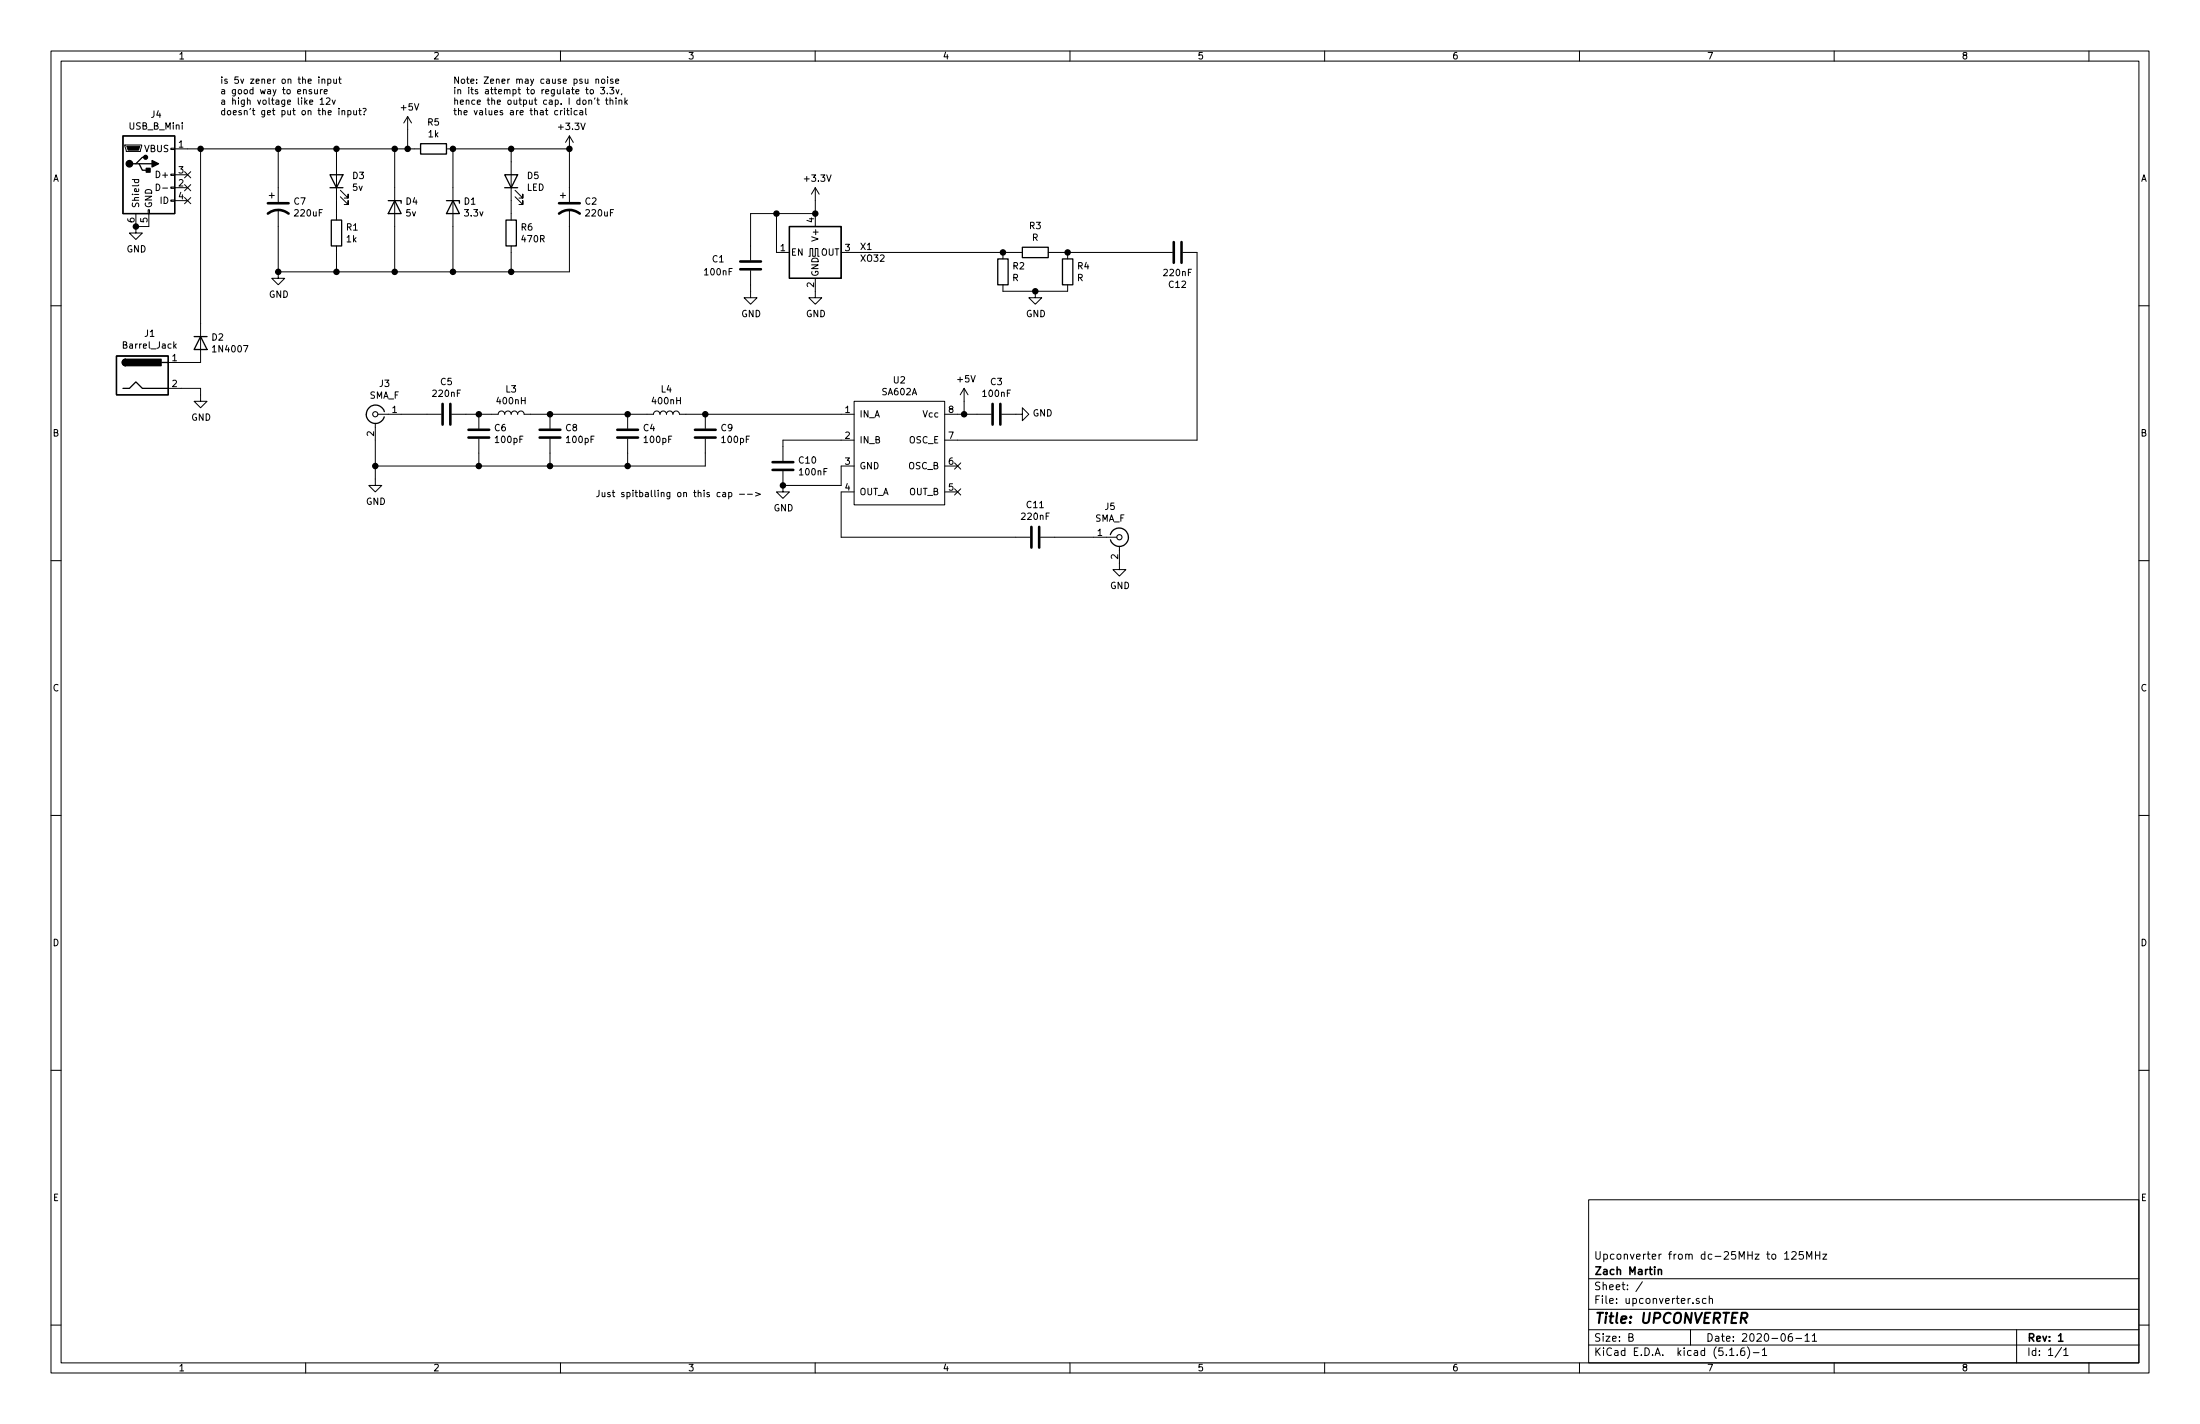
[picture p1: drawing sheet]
EESchema Schematic File Version 4
EELAYER 30 0
EELAYER END
$Descr B 17000 11000
encoding utf-8
Sheet 1 1
Title "UPCONVERTER"
Date "2020-06-11"
Rev "1"
Comp "Zach Martin"
Comment1 "Upconverter from dc-25MHz to 125MHz"
Comment2 ""
Comment3 ""
Comment4 ""
$EndDescr
$Comp
L Connector:USB_B_Mini J4
U 1 1
P 1150 1350
F 0 "J4" H 1207 1817 50  0000 C CNN
F 1 "USB_B_Mini" H 1207 1726 50  0000 C CNN
F 2 "Connector_USB:USB_Mini-B_Wuerth_65100516121_Horizontal" H 1300 1300 50  0001 C CNN
F 3 "~" H 1300 1300 50  0001 C CNN
	1    1150 1350
	1    0    0    -1  
$EndComp
$Comp
L power:GND #PWR0102
U 1 1
P 1050 1750
F 0 "#PWR0102" H 1050 1500 50  0001 C CNN
F 1 "GND" H 1055 1577 50  0000 C CNN
F 2 "" H 1050 1750 50  0001 C CNN
F 3 "" H 1050 1750 50  0001 C CNN
	1    1050 1750
	1    0    0    -1  
$EndComp
Wire Wire Line
	1150 1750 1050 1750
Connection ~ 1050 1750
NoConn ~ 1450 1350
NoConn ~ 1450 1450
NoConn ~ 1450 1550
$Comp
L Device:CP1 C7
U 1 1
P 2150 1600
F 0 "C7" H 2265 1646 50  0000 L CNN
F 1 "220uF" H 2265 1555 50  0000 L CNN
F 2 "Capacitor_THT:CP_Radial_D10.0mm_P5.00mm" H 2150 1600 50  0001 C CNN
F 3 "~" H 2150 1600 50  0001 C CNN
	1    2150 1600
	1    0    0    -1  
$EndComp
$Comp
L upconverter-rescue:SA602A-ZAM-custom U2
U 1 1
P 6950 3500
F 0 "U2" H 6950 4065 50  0000 C CNN
F 1 "SA602A" H 6950 3974 50  0000 C CNN
F 2 "Package_SO:SO-8_3.9x4.9mm_P1.27mm" H 6950 4100 50  0001 C CNN
F 3 "" H 6950 4100 50  0001 C CNN
	1    6950 3500
	1    0    0    -1  
$EndComp
$Comp
L power:GND #PWR0105
U 1 1
P 2900 3700
F 0 "#PWR0105" H 2900 3450 50  0001 C CNN
F 1 "GND" H 2905 3527 50  0000 C CNN
F 2 "" H 2900 3700 50  0001 C CNN
F 3 "" H 2900 3700 50  0001 C CNN
	1    2900 3700
	1    0    0    -1  
$EndComp
$Comp
L Device:C C6
U 1 1
P 3700 3350
F 0 "C6" H 3815 3396 50  0000 L CNN
F 1 "100pF" H 3815 3305 50  0000 L CNN
F 2 "Capacitor_THT:C_Disc_D3.0mm_W2.0mm_P2.50mm" H 3738 3200 50  0001 C CNN
F 3 "~" H 3700 3350 50  0001 C CNN
	1    3700 3350
	1    0    0    -1  
$EndComp
Wire Wire Line
	3600 3200 3700 3200
$Comp
L Device:L L3
U 1 1
P 3950 3200
F 0 "L3" V 4140 3200 50  0000 C CNN
F 1 "400nH" V 4049 3200 50  0000 C CNN
F 2 "Inductor_THT:L_Axial_L12.8mm_D5.8mm_P25.40mm_Horizontal_Fastron_HBCC" H 3950 3200 50  0001 C CNN
F 3 "~" H 3950 3200 50  0001 C CNN
	1    3950 3200
	0    -1   -1   0   
$EndComp
Wire Wire Line
	3700 3200 3800 3200
Connection ~ 3700 3200
$Comp
L Device:C C9
U 1 1
P 5450 3350
F 0 "C9" H 5565 3396 50  0000 L CNN
F 1 "100pF" H 5565 3305 50  0000 L CNN
F 2 "Capacitor_THT:C_Disc_D3.0mm_W2.0mm_P2.50mm" H 5488 3200 50  0001 C CNN
F 3 "~" H 5450 3350 50  0001 C CNN
	1    5450 3350
	1    0    0    -1  
$EndComp
$Comp
L Device:L L4
U 1 1
P 5150 3200
F 0 "L4" V 5340 3200 50  0000 C CNN
F 1 "400nH" V 5249 3200 50  0000 C CNN
F 2 "Inductor_THT:L_Axial_L12.8mm_D5.8mm_P25.40mm_Horizontal_Fastron_HBCC" H 5150 3200 50  0001 C CNN
F 3 "~" H 5150 3200 50  0001 C CNN
	1    5150 3200
	0    -1   -1   0   
$EndComp
Wire Wire Line
	4100 3200 4250 3200
$Comp
L Device:C C8
U 1 1
P 4250 3350
F 0 "C8" H 4365 3396 50  0000 L CNN
F 1 "100pF" H 4365 3305 50  0000 L CNN
F 2 "Capacitor_THT:C_Disc_D3.0mm_W2.0mm_P2.50mm" H 4288 3200 50  0001 C CNN
F 3 "~" H 4250 3350 50  0001 C CNN
	1    4250 3350
	1    0    0    -1  
$EndComp
Connection ~ 4250 3200
Wire Wire Line
	4250 3200 4850 3200
Wire Wire Line
	5300 3200 5450 3200
Wire Wire Line
	5450 3600 5450 3500
Wire Wire Line
	3700 3500 3700 3600
Connection ~ 3700 3600
Wire Wire Line
	3700 3600 4250 3600
Wire Wire Line
	4250 3500 4250 3600
Connection ~ 4250 3600
Wire Wire Line
	4250 3600 4850 3600
$Comp
L Device:C C5
U 1 1
P 3450 3200
F 0 "C5" V 3198 3200 50  0000 C CNN
F 1 "220nF" V 3289 3200 50  0000 C CNN
F 2 "Capacitor_THT:C_Disc_D7.5mm_W4.4mm_P5.00mm" H 3488 3050 50  0001 C CNN
F 3 "~" H 3450 3200 50  0001 C CNN
	1    3450 3200
	0    1    1    0   
$EndComp
Wire Wire Line
	2900 3600 3700 3600
Wire Wire Line
	2900 3600 2900 3700
$Comp
L Connector:Conn_Coaxial J3
U 1 1
P 2900 3200
F 0 "J3" H 2828 3438 50  0000 C CNN
F 1 "SMA_F" H 2828 3347 50  0000 C CNN
F 2 "Connector_Coaxial:SMA_Amphenol_901-144_Vertical" H 2900 3200 50  0001 C CNN
F 3 " ~" H 2900 3200 50  0001 C CNN
	1    2900 3200
	-1   0    0    -1  
$EndComp
Wire Wire Line
	3300 3200 3100 3200
Wire Wire Line
	2900 3400 2900 3600
Connection ~ 2900 3600
$Comp
L Connector:Conn_Coaxial J5
U 1 1
P 8650 4150
F 0 "J5" H 8578 4388 50  0000 C CNN
F 1 "SMA_F" H 8578 4297 50  0000 C CNN
F 2 "Connector_Coaxial:SMA_Amphenol_901-144_Vertical" H 8650 4150 50  0001 C CNN
F 3 " ~" H 8650 4150 50  0001 C CNN
	1    8650 4150
	1    0    0    -1  
$EndComp
$Comp
L power:GND #PWR0106
U 1 1
P 8650 4350
F 0 "#PWR0106" H 8650 4100 50  0001 C CNN
F 1 "GND" H 8655 4177 50  0000 C CNN
F 2 "" H 8650 4350 50  0001 C CNN
F 3 "" H 8650 4350 50  0001 C CNN
	1    8650 4350
	1    0    0    -1  
$EndComp
$Comp
L Device:C C11
U 1 1
P 8000 4150
F 0 "C11" V 7748 4150 50  0000 C CNN
F 1 "220nF" V 7839 4150 50  0000 C CNN
F 2 "Capacitor_THT:C_Disc_D7.5mm_W4.4mm_P5.00mm" H 8038 4000 50  0001 C CNN
F 3 "~" H 8000 4150 50  0001 C CNN
	1    8000 4150
	0    1    1    0   
$EndComp
Wire Wire Line
	8450 4150 8150 4150
Wire Wire Line
	6500 3800 6500 4150
Wire Wire Line
	6500 4150 7850 4150
Connection ~ 5450 3200
$Comp
L Device:C C10
U 1 1
P 6050 3600
F 0 "C10" H 6165 3646 50  0000 L CNN
F 1 "100nF" H 6165 3555 50  0000 L CNN
F 2 "Capacitor_THT:C_Disc_D6.0mm_W2.5mm_P5.00mm" H 6088 3450 50  0001 C CNN
F 3 "~" H 6050 3600 50  0001 C CNN
	1    6050 3600
	1    0    0    -1  
$EndComp
Wire Wire Line
	5450 3200 6500 3200
Wire Wire Line
	6050 3450 6050 3400
Wire Wire Line
	6050 3400 6500 3400
$Comp
L power:GND #PWR0107
U 1 1
P 6050 3750
F 0 "#PWR0107" H 6050 3500 50  0001 C CNN
F 1 "GND" H 6055 3577 50  0000 C CNN
F 2 "" H 6050 3750 50  0001 C CNN
F 3 "" H 6050 3750 50  0001 C CNN
	1    6050 3750
	1    0    0    -1  
$EndComp
Wire Wire Line
	6500 3750 6050 3750
Wire Wire Line
	6500 3600 6500 3750
Connection ~ 6050 3750
Wire Wire Line
	7450 3200 7400 3200
Wire Wire Line
	7450 3100 7450 3200
$Comp
L Oscillator:XO32 X1
U 1 1
P 6300 1950
F 0 "X1" H 6644 1996 50  0000 L CNN
F 1 "XO32" H 6644 1905 50  0000 L CNN
F 2 "Oscillator:Oscillator_SMD_EuroQuartz_XO32-4Pin_3.2x2.5mm" H 7000 1600 50  0001 C CNN
F 3 "http://cdn-reichelt.de/documents/datenblatt/B400/XO32.pdf" H 6200 1950 50  0001 C CNN
	1    6300 1950
	1    0    0    -1  
$EndComp
$Comp
L power:GND #PWR0108
U 1 1
P 6300 2250
F 0 "#PWR0108" H 6300 2000 50  0001 C CNN
F 1 "GND" H 6305 2077 50  0000 C CNN
F 2 "" H 6300 2250 50  0001 C CNN
F 3 "" H 6300 2250 50  0001 C CNN
	1    6300 2250
	1    0    0    -1  
$EndComp
Wire Wire Line
	6300 1550 6300 1650
$Comp
L power:+5V #PWR0109
U 1 1
P 7450 3100
F 0 "#PWR0109" H 7450 2950 50  0001 C CNN
F 1 "+5V" H 7465 3273 50  0000 C CNN
F 2 "" H 7450 3100 50  0001 C CNN
F 3 "" H 7450 3100 50  0001 C CNN
	1    7450 3100
	1    0    0    -1  
$EndComp
$Comp
L power:+3.3V #PWR0110
U 1 1
P 6300 1550
F 0 "#PWR0110" H 6300 1400 50  0001 C CNN
F 1 "+3.3V" H 6315 1723 50  0000 C CNN
F 2 "" H 6300 1550 50  0001 C CNN
F 3 "" H 6300 1550 50  0001 C CNN
	1    6300 1550
	1    0    0    -1  
$EndComp
Wire Wire Line
	6300 1650 6000 1650
Wire Wire Line
	6000 1650 6000 1950
Connection ~ 6300 1650
$Comp
L Device:C C12
U 1 1
P 9100 1950
F 0 "C12" V 8848 1950 50  0000 C CNN
F 1 "220nF" V 8939 1950 50  0000 C CNN
F 2 "Capacitor_THT:C_Disc_D7.5mm_W4.4mm_P5.00mm" H 9138 1800 50  0001 C CNN
F 3 "~" H 9100 1950 50  0001 C CNN
	1    9100 1950
	0    -1   -1   0   
$EndComp
Wire Wire Line
	6600 1950 7750 1950
$Comp
L power:+5V #PWR0111
U 1 1
P 3150 1000
F 0 "#PWR0111" H 3150 850 50  0001 C CNN
F 1 "+5V" H 3165 1173 50  0000 C CNN
F 2 "" H 3150 1000 50  0001 C CNN
F 3 "" H 3150 1000 50  0001 C CNN
	1    3150 1000
	1    0    0    -1  
$EndComp
$Comp
L Device:D_Zener D1
U 1 1
P 3500 1600
F 0 "D1" V 3454 1680 50  0000 L CNN
F 1 "3.3v" V 3545 1680 50  0000 L CNN
F 2 "Diode_THT:D_5KPW_P7.62mm_Vertical_AnodeUp" H 3500 1600 50  0001 C CNN
F 3 "~" H 3500 1600 50  0001 C CNN
	1    3500 1600
	0    1    1    0   
$EndComp
$Comp
L power:+3.3V #PWR0113
U 1 1
P 4400 1150
F 0 "#PWR0113" H 4400 1000 50  0001 C CNN
F 1 "+3.3V" H 4415 1323 50  0000 C CNN
F 2 "" H 4400 1150 50  0001 C CNN
F 3 "" H 4400 1150 50  0001 C CNN
	1    4400 1150
	1    0    0    -1  
$EndComp
Wire Wire Line
	7400 3400 9250 3400
Wire Wire Line
	9250 3400 9250 1950
$Comp
L Device:R R2
U 1 1
P 7750 2100
F 0 "R2" H 7820 2146 50  0000 L CNN
F 1 "R" H 7820 2055 50  0000 L CNN
F 2 "Resistor_THT:R_Axial_DIN0207_L6.3mm_D2.5mm_P10.16mm_Horizontal" V 7680 2100 50  0001 C CNN
F 3 "~" H 7750 2100 50  0001 C CNN
	1    7750 2100
	1    0    0    -1  
$EndComp
$Comp
L Device:R R3
U 1 1
P 8000 1950
F 0 "R3" V 7793 1950 50  0000 C CNN
F 1 "R" V 7884 1950 50  0000 C CNN
F 2 "Resistor_THT:R_Axial_DIN0207_L6.3mm_D2.5mm_P10.16mm_Horizontal" V 7930 1950 50  0001 C CNN
F 3 "~" H 8000 1950 50  0001 C CNN
	1    8000 1950
	0    1    1    0   
$EndComp
$Comp
L Device:R R4
U 1 1
P 8250 2100
F 0 "R4" H 8320 2146 50  0000 L CNN
F 1 "R" H 8320 2055 50  0000 L CNN
F 2 "Resistor_THT:R_Axial_DIN0207_L6.3mm_D2.5mm_P10.16mm_Horizontal" V 8180 2100 50  0001 C CNN
F 3 "~" H 8250 2100 50  0001 C CNN
	1    8250 2100
	1    0    0    -1  
$EndComp
Wire Wire Line
	7750 1950 7850 1950
Wire Wire Line
	8150 1950 8250 1950
Connection ~ 7750 1950
Connection ~ 8250 1950
Wire Wire Line
	8250 1950 8950 1950
Wire Wire Line
	7750 2250 8000 2250
$Comp
L power:GND #PWR0114
U 1 1
P 8000 2250
F 0 "#PWR0114" H 8000 2000 50  0001 C CNN
F 1 "GND" H 8005 2077 50  0000 C CNN
F 2 "" H 8000 2250 50  0001 C CNN
F 3 "" H 8000 2250 50  0001 C CNN
	1    8000 2250
	1    0    0    -1  
$EndComp
Connection ~ 8000 2250
Wire Wire Line
	8000 2250 8250 2250
NoConn ~ 7400 3600
NoConn ~ 7400 3800
$Comp
L Device:R R1
U 1 1
P 2600 1800
F 0 "R1" H 2670 1846 50  0000 L CNN
F 1 "1k" H 2670 1755 50  0000 L CNN
F 2 "Resistor_THT:R_Axial_DIN0207_L6.3mm_D2.5mm_P10.16mm_Horizontal" V 2530 1800 50  0001 C CNN
F 3 "~" H 2600 1800 50  0001 C CNN
	1    2600 1800
	1    0    0    -1  
$EndComp
$Comp
L Device:LED D3
U 1 1
P 2600 1400
F 0 "D3" V 2639 1282 50  0000 R CNN
F 1 "5v" V 2548 1282 50  0000 R CNN
F 2 "LED_THT:LED_D5.0mm" H 2600 1400 50  0001 C CNN
F 3 "~" H 2600 1400 50  0001 C CNN
	1    2600 1400
	0    -1   -1   0   
$EndComp
$Comp
L Device:CP1 C2
U 1 1
P 4400 1600
F 0 "C2" H 4515 1646 50  0000 L CNN
F 1 "220uF" H 4515 1555 50  0000 L CNN
F 2 "Capacitor_THT:CP_Radial_D10.0mm_P5.00mm" H 4400 1600 50  0001 C CNN
F 3 "~" H 4400 1600 50  0001 C CNN
	1    4400 1600
	1    0    0    -1  
$EndComp
Text Notes 3500 900  0    50   ~ 0
Note: Zener may cause psu noise\nin its attempt to regulate to 3.3v, \nhence the output cap. I don't think\nthe values are that critical
$Comp
L Connector:Barrel_Jack J1
U 1 1
P 1100 2900
F 0 "J1" H 1157 3225 50  0000 C CNN
F 1 "Barrel_Jack" H 1157 3134 50  0000 C CNN
F 2 "Connector_BarrelJack:BarrelJack_CUI_PJ-102AH_Horizontal" H 1150 2860 50  0001 C CNN
F 3 "~" H 1150 2860 50  0001 C CNN
	1    1100 2900
	1    0    0    -1  
$EndComp
$Comp
L Device:D_Zener D4
U 1 1
P 3050 1600
F 0 "D4" V 3004 1680 50  0000 L CNN
F 1 "5v" V 3095 1680 50  0000 L CNN
F 2 "Diode_THT:D_5KPW_P7.62mm_Vertical_AnodeUp" H 3050 1600 50  0001 C CNN
F 3 "~" H 3050 1600 50  0001 C CNN
	1    3050 1600
	0    1    1    0   
$EndComp
Wire Wire Line
	1400 2800 1550 2800
Wire Wire Line
	1550 1150 1450 1150
$Comp
L power:GND #PWR0101
U 1 1
P 1550 3050
F 0 "#PWR0101" H 1550 2800 50  0001 C CNN
F 1 "GND" H 1555 2877 50  0000 C CNN
F 2 "" H 1550 3050 50  0001 C CNN
F 3 "" H 1550 3050 50  0001 C CNN
	1    1550 3050
	1    0    0    -1  
$EndComp
Wire Wire Line
	1550 3050 1550 3000
Wire Wire Line
	1550 3000 1400 3000
Text Notes 1700 900  0    50   ~ 0
is 5v zener on the input\na good way to ensure\na high voltage like 12v\ndoesn't get put on the input?
$Comp
L Device:LED D5
U 1 1
P 3950 1400
F 0 "D5" V 3989 1282 50  0000 R CNN
F 1 "LED" V 3898 1282 50  0000 R CNN
F 2 "LED_THT:LED_D5.0mm" H 3950 1400 50  0001 C CNN
F 3 "~" H 3950 1400 50  0001 C CNN
	1    3950 1400
	0    -1   -1   0   
$EndComp
$Comp
L Device:R R6
U 1 1
P 3950 1800
F 0 "R6" H 4020 1846 50  0000 L CNN
F 1 "470R" H 4020 1755 50  0000 L CNN
F 2 "Resistor_THT:R_Axial_DIN0207_L6.3mm_D2.5mm_P10.16mm_Horizontal" V 3880 1800 50  0001 C CNN
F 3 "~" H 3950 1800 50  0001 C CNN
	1    3950 1800
	1    0    0    -1  
$EndComp
Wire Wire Line
	1550 1150 1550 2500
Wire Wire Line
	3950 1550 3950 1650
Wire Wire Line
	2600 1550 2600 1650
$Comp
L Device:R R5
U 1 1
P 3350 1150
F 0 "R5" V 3143 1150 50  0000 C CNN
F 1 "1k" V 3234 1150 50  0000 C CNN
F 2 "Resistor_THT:R_Axial_DIN0207_L6.3mm_D2.5mm_P10.16mm_Horizontal" V 3280 1150 50  0001 C CNN
F 3 "~" H 3350 1150 50  0001 C CNN
	1    3350 1150
	0    1    1    0   
$EndComp
Wire Wire Line
	1550 1150 2150 1150
Connection ~ 1550 1150
Wire Wire Line
	3150 1000 3150 1150
Connection ~ 3150 1150
Wire Wire Line
	3150 1150 3200 1150
Wire Wire Line
	3050 1450 3050 1150
Connection ~ 3050 1150
Wire Wire Line
	3050 1150 3150 1150
Wire Wire Line
	2600 1250 2600 1150
Connection ~ 2600 1150
Wire Wire Line
	2600 1150 3050 1150
Wire Wire Line
	2150 1450 2150 1150
Connection ~ 2150 1150
Wire Wire Line
	2150 1150 2600 1150
Wire Wire Line
	3500 1450 3500 1150
Connection ~ 3500 1150
Wire Wire Line
	3500 1150 3950 1150
Wire Wire Line
	3950 1250 3950 1150
Connection ~ 3950 1150
Wire Wire Line
	3950 1150 4400 1150
Wire Wire Line
	4400 1450 4400 1150
Connection ~ 4400 1150
Wire Wire Line
	4400 1750 4400 2100
Wire Wire Line
	4400 2100 3950 2100
Wire Wire Line
	2150 2100 2150 1750
Wire Wire Line
	2600 1950 2600 2100
Connection ~ 2600 2100
Wire Wire Line
	2600 2100 2150 2100
Wire Wire Line
	3050 1750 3050 2100
Connection ~ 3050 2100
Wire Wire Line
	3050 2100 2600 2100
Wire Wire Line
	3500 1750 3500 2100
Connection ~ 3500 2100
Wire Wire Line
	3950 1950 3950 2100
Connection ~ 3950 2100
Wire Wire Line
	3950 2100 3500 2100
$Comp
L power:GND #PWR0103
U 1 1
P 2150 2100
F 0 "#PWR0103" H 2150 1850 50  0001 C CNN
F 1 "GND" H 2155 1927 50  0000 C CNN
F 2 "" H 2150 2100 50  0001 C CNN
F 3 "" H 2150 2100 50  0001 C CNN
	1    2150 2100
	1    0    0    -1  
$EndComp
Connection ~ 2150 2100
Wire Wire Line
	3050 2100 3500 2100
$Comp
L Device:C C3
U 1 1
P 7700 3200
F 0 "C3" V 7448 3200 50  0000 C CNN
F 1 "100nF" V 7539 3200 50  0000 C CNN
F 2 "Capacitor_THT:C_Disc_D6.0mm_W2.5mm_P5.00mm" H 7738 3050 50  0001 C CNN
F 3 "~" H 7700 3200 50  0001 C CNN
	1    7700 3200
	0    1    1    0   
$EndComp
Wire Wire Line
	7550 3200 7450 3200
Connection ~ 7450 3200
$Comp
L power:GND #PWR0104
U 1 1
P 7850 3200
F 0 "#PWR0104" H 7850 2950 50  0001 C CNN
F 1 "GND" V 7855 3072 50  0000 R CNN
F 2 "" H 7850 3200 50  0001 C CNN
F 3 "" H 7850 3200 50  0001 C CNN
	1    7850 3200
	0    -1   -1   0   
$EndComp
$Comp
L Device:C C1
U 1 1
P 5800 2050
F 0 "C1" H 5550 2100 50  0000 C CNN
F 1 "100nF" H 5550 2000 50  0000 C CNN
F 2 "Capacitor_THT:C_Disc_D6.0mm_W2.5mm_P5.00mm" H 5838 1900 50  0001 C CNN
F 3 "~" H 5800 2050 50  0001 C CNN
	1    5800 2050
	1    0    0    -1  
$EndComp
Wire Wire Line
	5800 2250 5800 2200
Wire Wire Line
	5800 1650 6000 1650
Wire Wire Line
	5800 1900 5800 1650
Connection ~ 6000 1650
$Comp
L power:GND #PWR0112
U 1 1
P 5800 2250
F 0 "#PWR0112" H 5800 2000 50  0001 C CNN
F 1 "GND" H 5805 2077 50  0000 C CNN
F 2 "" H 5800 2250 50  0001 C CNN
F 3 "" H 5800 2250 50  0001 C CNN
	1    5800 2250
	1    0    0    -1  
$EndComp
Text Notes 4600 3850 0    50   ~ 0
Just spitballing on this cap -->
$Comp
L Device:C C4
U 1 1
P 4850 3350
F 0 "C4" H 4965 3396 50  0000 L CNN
F 1 "100pF" H 4965 3305 50  0000 L CNN
F 2 "Capacitor_THT:C_Disc_D3.0mm_W2.0mm_P2.50mm" H 4888 3200 50  0001 C CNN
F 3 "~" H 4850 3350 50  0001 C CNN
	1    4850 3350
	1    0    0    -1  
$EndComp
Connection ~ 4850 3200
Wire Wire Line
	4850 3200 5000 3200
Wire Wire Line
	4850 3500 4850 3600
Connection ~ 4850 3600
Wire Wire Line
	4850 3600 5450 3600
$Comp
L Diode:1N4007 D2
U 1 1
P 1550 2650
F 0 "D2" V 1504 2730 50  0000 L CNN
F 1 "1N4007" V 1595 2730 50  0000 L CNN
F 2 "Diode_THT:D_DO-41_SOD81_P10.16mm_Horizontal" H 1550 2475 50  0001 C CNN
F 3 "http://www.vishay.com/docs/88503/1n4001.pdf" H 1550 2650 50  0001 C CNN
	1    1550 2650
	0    1    1    0   
$EndComp
$EndSCHEMATC
